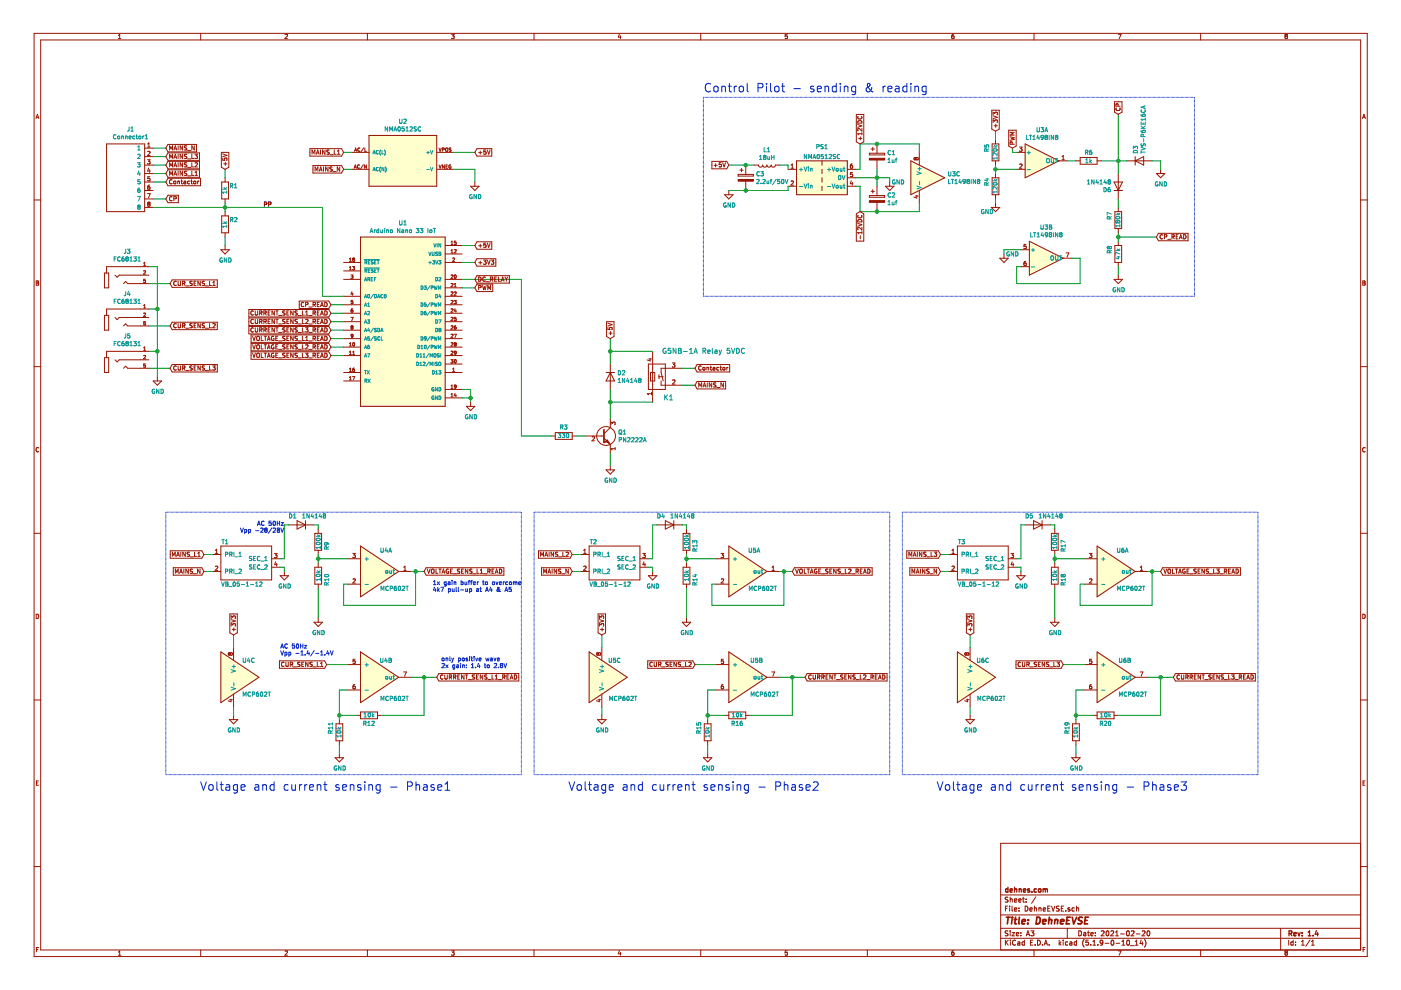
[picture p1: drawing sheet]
EESchema Schematic File Version 4
EELAYER 30 0
EELAYER END
$Descr A3 16535 11693
encoding utf-8
Sheet 1 1
Title "DehneEVSE"
Date "2021-02-20"
Rev "1.4"
Comp "dehnes.com"
Comment1 ""
Comment2 ""
Comment3 ""
Comment4 ""
$EndDescr
$Comp
L DehneEVSESymbols:IRM-05-5 U2
U 1 1
P 4750 1900
F 0 "U2" H 4750 2367 50  0000 C CNN
F 1 "NMA0512SC" H 4750 2276 50  0000 C CNN
F 2 "DehneEVSEFootPrints:CONV_IRM-05-5" H 4750 1900 50  0001 L BNN
F 3 "" H 4750 1900 50  0001 L BNN
F 4 "None" H 4750 1900 50  0001 L BNN "PRICE"
F 5 "MEAN WELL" H 4750 1900 50  0001 L BNN "MF"
F 6 "AC-DC Single output Encapsulated power supply; Output 5Vdc at 1.0A; PCB mount, miniature size" H 4750 1900 50  0001 L BNN "DESCRIPTION"
F 7 "DIP-4 Mean Well" H 4750 1900 50  0001 L BNN "PACKAGE"
F 8 "Unavailable" H 4750 1900 50  0001 L BNN "AVAILABILITY"
F 9 "IRM-05-5" H 4750 1900 50  0001 L BNN "MP"
	1    4750 1900
	1    0    0    -1  
$EndComp
$Comp
L power:GND #PWR0101
U 1 1
P 5600 2150
F 0 "#PWR0101" H 5600 1900 50  0001 C CNN
F 1 "GND" H 5605 1977 50  0000 C CNN
F 2 "" H 5600 2150 50  0001 C CNN
F 3 "" H 5600 2150 50  0001 C CNN
	1    5600 2150
	1    0    0    -1  
$EndComp
Wire Wire Line
	5350 2000 5600 2000
Wire Wire Line
	5600 2000 5600 2150
Wire Wire Line
	5450 2900 5600 2900
$Comp
L power:GND #PWR0102
U 1 1
P 5550 4750
F 0 "#PWR0102" H 5550 4500 50  0001 C CNN
F 1 "GND" H 5555 4577 50  0000 C CNN
F 2 "" H 5550 4750 50  0001 C CNN
F 3 "" H 5550 4750 50  0001 C CNN
	1    5550 4750
	1    0    0    -1  
$EndComp
Wire Wire Line
	5450 4700 5550 4700
Wire Wire Line
	5550 4700 5550 4750
Text GLabel 5600 1800 2    50   Input ~ 0
+5V
Wire Wire Line
	5600 1800 5350 1800
Text GLabel 5600 2900 2    50   Input ~ 0
+5V
Text GLabel 1950 2350 2    50   Input ~ 0
CP
$Comp
L Device:R R1
U 1 1
P 2650 2250
F 0 "R1" H 2550 2200 50  0000 C CNN
F 1 "1k" V 2650 2250 50  0000 C CNN
F 2 "Resistor_THT:R_Axial_DIN0207_L6.3mm_D2.5mm_P10.16mm_Horizontal" V 2580 2250 50  0001 C CNN
F 3 "~" H 2650 2250 50  0001 C CNN
	1    2650 2250
	-1   0    0    1   
$EndComp
$Comp
L Device:R R2
U 1 1
P 2650 2650
F 0 "R2" H 2600 2600 50  0000 R CNN
F 1 "1k" V 2650 2700 50  0000 R CNN
F 2 "Resistor_THT:R_Axial_DIN0207_L6.3mm_D2.5mm_P10.16mm_Horizontal" V 2580 2650 50  0001 C CNN
F 3 "~" H 2650 2650 50  0001 C CNN
	1    2650 2650
	-1   0    0    1   
$EndComp
$Comp
L power:GND #PWR0103
U 1 1
P 2650 2900
F 0 "#PWR0103" H 2650 2650 50  0001 C CNN
F 1 "GND" H 2655 2727 50  0000 C CNN
F 2 "" H 2650 2900 50  0001 C CNN
F 3 "" H 2650 2900 50  0001 C CNN
	1    2650 2900
	1    0    0    -1  
$EndComp
$Comp
L Transistor_BJT:PN2222A Q1
U 1 1
P 7100 5150
F 0 "Q1" H 7290 5196 50  0000 L CNN
F 1 "PN2222A" H 7290 5105 50  0000 L CNN
F 2 "Package_TO_SOT_THT:TO-92_Inline_Wide" H 7300 5075 50  0001 L CIN
F 3 "https://www.onsemi.com/pub/Collateral/PN2222-D.PDF" H 7100 5150 50  0001 L CNN
	1    7100 5150
	1    0    0    -1  
$EndComp
$Comp
L Device:R R3
U 1 1
P 6650 5150
F 0 "R3" V 6750 5150 50  0000 C CNN
F 1 "330" V 6650 5150 50  0000 C CNN
F 2 "Resistor_THT:R_Axial_DIN0207_L6.3mm_D2.5mm_P10.16mm_Horizontal" V 6580 5150 50  0001 C CNN
F 3 "~" H 6650 5150 50  0001 C CNN
	1    6650 5150
	0    -1   -1   0   
$EndComp
$Comp
L Device:D D2
U 1 1
P 7200 4450
F 0 "D2" V 7154 4530 50  0000 L CNN
F 1 "1N4148" V 7245 4530 50  0000 L CNN
F 2 "Diode_THT:D_DO-35_SOD27_P7.62mm_Horizontal" H 7200 4450 50  0001 C CNN
F 3 "~" H 7200 4450 50  0001 C CNN
	1    7200 4450
	0    1    1    0   
$EndComp
Text GLabel 7200 4000 1    50   Input ~ 0
+5V
Wire Wire Line
	6800 5150 6900 5150
Wire Wire Line
	7200 4150 7200 4300
Wire Wire Line
	7200 4150 7700 4150
Wire Wire Line
	7200 4600 7200 4750
Wire Wire Line
	7700 4750 7200 4750
Connection ~ 7200 4750
Wire Wire Line
	7200 4750 7200 4950
Text GLabel 5600 3300 2    50   Input ~ 0
DC_RELAY
$Comp
L Converter_DCDC:IA0512S PS1
U 1 1
P 9700 2100
F 0 "PS1" H 9700 2467 50  0000 C CNN
F 1 "NMA0512SC" H 9700 2350 50  0000 C CNN
F 2 "Converter_DCDC:Converter_DCDC_XP_POWER-IAxxxxS_THT" H 8650 1850 50  0001 L CNN
F 3 "https://www.xppower.com/pdfs/SF_IA.pdf" H 10750 1800 50  0001 L CNN
	1    9700 2100
	1    0    0    -1  
$EndComp
$Comp
L power:GND #PWR0105
U 1 1
P 8600 2250
F 0 "#PWR0105" H 8600 2000 50  0001 C CNN
F 1 "GND" H 8605 2077 50  0000 C CNN
F 2 "" H 8600 2250 50  0001 C CNN
F 3 "" H 8600 2250 50  0001 C CNN
	1    8600 2250
	1    0    0    -1  
$EndComp
Text GLabel 8600 1950 0    50   Input ~ 0
+5V
$Comp
L power:GND #PWR0106
U 1 1
P 10500 2150
F 0 "#PWR0106" H 10500 1900 50  0001 C CNN
F 1 "GND" H 10600 2150 50  0000 C CNN
F 2 "" H 10500 2150 50  0001 C CNN
F 3 "" H 10500 2150 50  0001 C CNN
	1    10500 2150
	1    0    0    -1  
$EndComp
$Comp
L DehneEVSESymbols:Relay_NO K1
U 1 1
P 7650 4500
F 0 "K1" V 7450 4800 60  0000 R CNN
F 1 "G5NB-1A Relay 5VDC" V 8000 5650 60  0000 R CNN
F 2 "DehneEVSEFootPrints:Omron-GSNB-1A" H 7650 4500 60  0001 C CNN
F 3 "" H 7650 4500 60  0000 C CNN
	1    7650 4500
	0    1    -1   0   
$EndComp
Wire Wire Line
	10100 2000 10150 2000
Wire Wire Line
	10150 2000 10150 1700
Wire Wire Line
	10100 2200 10150 2200
Wire Wire Line
	10150 2200 10150 2500
$Comp
L Device:R R4
U 1 1
P 11750 2200
F 0 "R4" V 11850 2150 50  0000 C CNN
F 1 "120k" V 11750 2200 50  0000 C CNN
F 2 "Resistor_THT:R_Axial_DIN0207_L6.3mm_D2.5mm_P10.16mm_Horizontal" V 11680 2200 50  0001 C CNN
F 3 "~" H 11750 2200 50  0001 C CNN
	1    11750 2200
	-1   0    0    1   
$EndComp
Text GLabel 11750 1550 1    50   Input ~ 0
+3V3
$Comp
L power:GND #PWR0107
U 1 1
P 11750 2400
F 0 "#PWR0107" H 11750 2150 50  0001 C CNN
F 1 "GND" H 11650 2300 50  0000 C CNN
F 2 "" H 11750 2400 50  0001 C CNN
F 3 "" H 11750 2400 50  0001 C CNN
	1    11750 2400
	1    0    0    -1  
$EndComp
Text GLabel 11950 1750 1    50   Input ~ 0
PWM
$Comp
L Device:R R6
U 1 1
P 12850 1900
F 0 "R6" V 12750 1900 50  0000 C CNN
F 1 "1k" V 12850 1900 50  0000 C CNN
F 2 "Resistor_THT:R_Axial_DIN0207_L6.3mm_D2.5mm_P10.16mm_Horizontal" V 12780 1900 50  0001 C CNN
F 3 "~" H 12850 1900 50  0001 C CNN
	1    12850 1900
	0    1    1    0   
$EndComp
$Comp
L Device:D D3
U 1 1
P 13450 1900
F 0 "D3" V 13404 1980 50  0000 L CNN
F 1 "TVS-P6KE16CA" V 13495 1980 50  0000 L CNN
F 2 "Diode_THT:D_DO-15_P12.70mm_Horizontal" H 13450 1900 50  0001 C CNN
F 3 "~" H 13450 1900 50  0001 C CNN
	1    13450 1900
	1    0    0    -1  
$EndComp
$Comp
L power:GND #PWR0108
U 1 1
P 13700 2000
F 0 "#PWR0108" H 13700 1750 50  0001 C CNN
F 1 "GND" H 13705 1827 50  0000 C CNN
F 2 "" H 13700 2000 50  0001 C CNN
F 3 "" H 13700 2000 50  0001 C CNN
	1    13700 2000
	1    0    0    -1  
$EndComp
Text GLabel 13200 1350 1    50   Input ~ 0
CP
Wire Wire Line
	13600 1900 13700 1900
Wire Wire Line
	13700 1900 13700 2000
Wire Wire Line
	12600 1900 12700 1900
$Comp
L Device:R R7
U 1 1
P 13200 2600
F 0 "R7" V 13300 2550 50  0000 C CNN
F 1 "180k" V 13200 2600 50  0000 C CNN
F 2 "Resistor_THT:R_Axial_DIN0207_L6.3mm_D2.5mm_P10.16mm_Horizontal" V 13130 2600 50  0001 C CNN
F 3 "~" H 13200 2600 50  0001 C CNN
	1    13200 2600
	-1   0    0    1   
$EndComp
$Comp
L Device:R R8
U 1 1
P 13200 3000
F 0 "R8" V 13300 2950 50  0000 C CNN
F 1 "47k" V 13200 3000 50  0000 C CNN
F 2 "Resistor_THT:R_Axial_DIN0207_L6.3mm_D2.5mm_P10.16mm_Horizontal" V 13130 3000 50  0001 C CNN
F 3 "~" H 13200 3000 50  0001 C CNN
	1    13200 3000
	-1   0    0    1   
$EndComp
$Comp
L power:GND #PWR0109
U 1 1
P 13200 3250
F 0 "#PWR0109" H 13200 3000 50  0001 C CNN
F 1 "GND" H 13205 3077 50  0000 C CNN
F 2 "" H 13200 3250 50  0001 C CNN
F 3 "" H 13200 3250 50  0001 C CNN
	1    13200 3250
	1    0    0    -1  
$EndComp
Wire Wire Line
	13200 3250 13200 3150
Wire Wire Line
	13200 2750 13200 2800
Connection ~ 13200 2800
Wire Wire Line
	13200 2800 13200 2850
Text GLabel 13650 2800 2    50   Input ~ 0
CP_READ
Text GLabel 5600 3400 2    50   Input ~ 0
PWM
Wire Wire Line
	5600 3400 5450 3400
Text GLabel 3900 3600 0    50   Input ~ 0
CP_READ
Text GLabel 3900 3700 0    50   Input ~ 0
CURRENT_SENS_L1_READ
Text GLabel 3900 3800 0    50   Input ~ 0
CURRENT_SENS_L2_READ
Text GLabel 3900 3900 0    50   Input ~ 0
CURRENT_SENS_L3_READ
Text GLabel 1950 2050 2    50   Input ~ 0
MAINS_L1
Wire Wire Line
	1950 1750 1800 1750
Text GLabel 1950 1950 2    50   Input ~ 0
MAINS_L2
Text GLabel 1950 1850 2    50   Input ~ 0
MAINS_L3
Text GLabel 1950 1750 2    50   Input ~ 0
MAINS_N
Wire Wire Line
	1950 1950 1800 1950
Text GLabel 4050 1800 0    50   Input ~ 0
MAINS_L1
Wire Wire Line
	4050 1800 4150 1800
Text GLabel 4050 2000 0    50   Input ~ 0
MAINS_N
Wire Wire Line
	4050 2000 4150 2000
Text GLabel 8200 4550 2    50   Input ~ 0
MAINS_N
Wire Wire Line
	8200 4350 8050 4350
Text GLabel 8200 4350 2    50   Input ~ 0
Contactor
Wire Wire Line
	8200 4550 8050 4550
Text GLabel 1950 2150 2    50   Input ~ 0
Contactor
Wire Wire Line
	1950 2150 1800 2150
Wire Wire Line
	1950 2350 1800 2350
Text GLabel 3900 4000 0    50   Input ~ 0
VOLTAGE_SENS_L1_READ
Text GLabel 3900 4100 0    50   Input ~ 0
VOLTAGE_SENS_L2_READ
Text GLabel 3900 4200 0    50   Input ~ 0
VOLTAGE_SENS_L3_READ
$Comp
L DehneEVSESymbols:FC68131 J3
U 1 1
P 1450 3150
F 0 "J3" H 1494 3331 50  0000 C CNN
F 1 "FC68131" H 1494 3240 50  0000 C CNN
F 2 "DehneEVSEFootPrints:CLIFF_FC68131" H 1450 3150 50  0001 L BNN
F 3 "" H 1450 3150 50  0001 L BNN
F 4 "6.00 mm" H 1450 3150 50  0001 L BNN "MAXIMUM_PACKAGE_HEIGHT"
F 5 "Cliff" H 1450 3150 50  0001 L BNN "MANUFACTURER"
F 6 "5" H 1450 3150 50  0001 L BNN "PARTREV"
F 7 "Manufacturer Recommendations" H 1450 3150 50  0001 L BNN "STANDARD"
	1    1450 3150
	1    0    0    -1  
$EndComp
$Comp
L DehneEVSESymbols:FC68131 J4
U 1 1
P 1450 3650
F 0 "J4" H 1494 3831 50  0000 C CNN
F 1 "FC68131" H 1494 3740 50  0000 C CNN
F 2 "DehneEVSEFootPrints:CLIFF_FC68131" H 1450 3650 50  0001 L BNN
F 3 "" H 1450 3650 50  0001 L BNN
F 4 "6.00 mm" H 1450 3650 50  0001 L BNN "MAXIMUM_PACKAGE_HEIGHT"
F 5 "Cliff" H 1450 3650 50  0001 L BNN "MANUFACTURER"
F 6 "5" H 1450 3650 50  0001 L BNN "PARTREV"
F 7 "Manufacturer Recommendations" H 1450 3650 50  0001 L BNN "STANDARD"
	1    1450 3650
	1    0    0    -1  
$EndComp
$Comp
L DehneEVSESymbols:FC68131 J5
U 1 1
P 1450 4150
F 0 "J5" H 1494 4331 50  0000 C CNN
F 1 "FC68131" H 1494 4240 50  0000 C CNN
F 2 "DehneEVSEFootPrints:CLIFF_FC68131" H 1450 4150 50  0001 L BNN
F 3 "" H 1450 4150 50  0001 L BNN
F 4 "6.00 mm" H 1450 4150 50  0001 L BNN "MAXIMUM_PACKAGE_HEIGHT"
F 5 "Cliff" H 1450 4150 50  0001 L BNN "MANUFACTURER"
F 6 "5" H 1450 4150 50  0001 L BNN "PARTREV"
F 7 "Manufacturer Recommendations" H 1450 4150 50  0001 L BNN "STANDARD"
	1    1450 4150
	1    0    0    -1  
$EndComp
$Comp
L power:GND #PWR0126
U 1 1
P 1850 4450
F 0 "#PWR0126" H 1850 4200 50  0001 C CNN
F 1 "GND" H 1855 4277 50  0000 C CNN
F 2 "" H 1850 4450 50  0001 C CNN
F 3 "" H 1850 4450 50  0001 C CNN
	1    1850 4450
	1    0    0    -1  
$EndComp
Wire Wire Line
	1750 4150 1850 4150
Wire Wire Line
	1850 4150 1850 4450
Wire Wire Line
	1750 3650 1850 3650
Wire Wire Line
	1850 3650 1850 4150
Connection ~ 1850 4150
Wire Wire Line
	1750 3150 1850 3150
Wire Wire Line
	1850 3150 1850 3650
Connection ~ 1850 3650
Text GLabel 2000 4350 2    50   Input ~ 0
CUR_SENS_L3
Wire Wire Line
	2000 4350 1750 4350
Text GLabel 2000 3850 2    50   Input ~ 0
CUR_SENS_L2
Text GLabel 2000 3350 2    50   Input ~ 0
CUR_SENS_L1
Wire Wire Line
	2000 3350 1750 3350
Wire Wire Line
	1750 3850 2000 3850
Wire Notes Line
	14100 3500 14100 1150
Text Notes 8300 1100 0    100  ~ 0
Control Pilot - sending & reading
$Comp
L Device:CP C1
U 1 1
P 10350 1850
F 0 "C1" H 10468 1896 50  0000 L CNN
F 1 "1uf" H 10468 1805 50  0000 L CNN
F 2 "Capacitor_THT:CP_Radial_D5.0mm_P2.50mm" H 10388 1700 50  0001 C CNN
F 3 "~" H 10350 1850 50  0001 C CNN
	1    10350 1850
	1    0    0    -1  
$EndComp
Wire Wire Line
	10150 1700 10350 1700
$Comp
L Device:CP C2
U 1 1
P 10350 2350
F 0 "C2" H 10468 2396 50  0000 L CNN
F 1 "1uf" H 10468 2305 50  0000 L CNN
F 2 "Capacitor_THT:CP_Radial_D5.0mm_P2.50mm" H 10388 2200 50  0001 C CNN
F 3 "~" H 10350 2350 50  0001 C CNN
	1    10350 2350
	1    0    0    -1  
$EndComp
Wire Wire Line
	10150 2500 10350 2500
$Comp
L Device:L L1
U 1 1
P 9050 1950
F 0 "L1" V 8869 1950 50  0000 C CNN
F 1 "18uH" V 8960 1950 50  0000 C CNN
F 2 "Inductor_THT:L_Radial_D8.7mm_P5.00mm_Fastron_07HCP" H 9050 1950 50  0001 C CNN
F 3 "~" H 9050 1950 50  0001 C CNN
	1    9050 1950
	0    1    1    0   
$EndComp
$Comp
L Device:CP C3
U 1 1
P 8800 2100
F 0 "C3" H 8918 2146 50  0000 L CNN
F 1 "2.2uf/50V" H 8918 2055 50  0000 L CNN
F 2 "Capacitor_THT:CP_Radial_D5.0mm_P2.50mm" H 8838 1950 50  0001 C CNN
F 3 "~" H 8800 2100 50  0001 C CNN
	1    8800 2100
	1    0    0    -1  
$EndComp
Wire Wire Line
	9300 1950 9300 2000
Wire Wire Line
	8600 1950 8800 1950
Connection ~ 8800 1950
Wire Wire Line
	8800 1950 8900 1950
Wire Wire Line
	9200 1950 9300 1950
Wire Wire Line
	8600 2250 8800 2250
Wire Wire Line
	8800 2250 9300 2250
Wire Wire Line
	9300 2250 9300 2200
Connection ~ 8800 2250
$Comp
L DehneEVSESymbols:ABX00027 U1
U 1 1
P 4750 3800
F 0 "U1" H 4750 4967 50  0000 C CNN
F 1 "Arduino Nano 33 IoT" H 4750 4876 50  0000 C CNN
F 2 "DehneEVSEFootPrints:Arduino_Nano_33_iot__SMT" H 2700 4650 50  0001 L BNN
F 3 "" H 4750 3800 50  0001 L BNN
F 4 "ATSAMD21G18A Arduino Nano 33 IoT SAM D ARM® Cortex®-M0+ MCU 32-Bit Embedded Evaluation Board" H 2650 2600 50  0001 L BNN "DESCRIPTION"
	1    4750 3800
	1    0    0    -1  
$EndComp
Wire Wire Line
	3900 3600 4050 3600
Wire Wire Line
	3900 3700 4050 3700
Wire Wire Line
	3900 3800 4050 3800
Wire Wire Line
	3900 3900 4050 3900
Wire Wire Line
	3900 4000 4050 4000
Wire Wire Line
	3900 4100 4050 4100
Wire Wire Line
	3900 4200 4050 4200
Wire Wire Line
	5450 4600 5550 4600
Wire Wire Line
	5550 4600 5550 4700
Connection ~ 5550 4700
Wire Notes Line
	8300 3500 8300 1150
Wire Notes Line
	8300 1150 14100 1150
Wire Notes Line
	8300 3500 14100 3500
Wire Wire Line
	10100 2100 10350 2100
Wire Wire Line
	10350 2000 10350 2100
Connection ~ 10350 2100
Wire Wire Line
	10350 2100 10350 2200
$Comp
L DehneEVSESymbols:Connector1 J1
U 1 1
P 1500 2100
F 0 "J1" H 1533 2675 50  0000 C CNN
F 1 "Connector1" H 1533 2584 50  0000 C CNN
F 2 "DehneEVSEFootPrints:conn_08x02_wago" H 2000 2150 50  0001 C CNN
F 3 "" H 2000 2150 50  0001 C CNN
	1    1500 2100
	1    0    0    -1  
$EndComp
Text GLabel 10150 1700 1    50   Input ~ 0
+12VDC
Text GLabel 10150 2500 3    50   Input ~ 0
-12VDC
Wire Wire Line
	12000 1800 11950 1800
Wire Wire Line
	11950 1800 11950 1750
Wire Wire Line
	12000 2000 11750 2000
Wire Wire Line
	11750 2000 11750 1950
Wire Wire Line
	11750 2000 11750 2050
Connection ~ 11750 2000
Wire Wire Line
	11750 2350 11750 2400
Wire Wire Line
	11750 1650 11750 1550
Wire Wire Line
	12650 3050 12750 3050
Wire Wire Line
	12750 3050 12750 3350
Wire Wire Line
	12750 3350 12000 3350
Wire Wire Line
	12000 3350 12000 3150
Wire Wire Line
	12000 3150 12050 3150
$Comp
L power:GND #PWR0111
U 1 1
P 11850 3000
F 0 "#PWR0111" H 11850 2750 50  0001 C CNN
F 1 "GND" H 11950 3000 50  0000 C CNN
F 2 "" H 11850 3000 50  0001 C CNN
F 3 "" H 11850 3000 50  0001 C CNN
	1    11850 3000
	1    0    0    -1  
$EndComp
Wire Wire Line
	12050 2950 11850 2950
Wire Wire Line
	11850 2950 11850 3000
Text GLabel 5600 3100 2    50   Input ~ 0
+3V3
Wire Wire Line
	5600 3100 5450 3100
Text GLabel 2650 2000 1    50   Input ~ 0
+5V
Wire Wire Line
	2650 2800 2650 2900
Wire Wire Line
	2650 2500 2650 2450
Wire Wire Line
	2650 2100 2650 2000
Connection ~ 2650 2450
Wire Wire Line
	2650 2450 2650 2400
Wire Wire Line
	3800 3500 4050 3500
Wire Wire Line
	7200 5350 7200 5500
$Comp
L power:GND #PWR0104
U 1 1
P 7200 5500
F 0 "#PWR0104" H 7200 5250 50  0001 C CNN
F 1 "GND" H 7205 5327 50  0000 C CNN
F 2 "" H 7200 5500 50  0001 C CNN
F 3 "" H 7200 5500 50  0001 C CNN
	1    7200 5500
	1    0    0    -1  
$EndComp
Wire Wire Line
	7200 4150 7200 4000
Connection ~ 7200 4150
Wire Wire Line
	6150 5150 6500 5150
Wire Wire Line
	5450 3300 6150 3300
Text Label 3100 2450 0    50   ~ 0
PP
Wire Wire Line
	1800 2450 2650 2450
Wire Wire Line
	3800 3500 3800 2450
Wire Wire Line
	3800 2450 2650 2450
Wire Wire Line
	6150 3300 6150 5150
Wire Wire Line
	1800 1850 1950 1850
Wire Wire Line
	1800 2050 1950 2050
$Comp
L Device:D D6
U 1 1
P 13200 2200
F 0 "D6" V 13154 2280 50  0000 L CNN
F 1 "1N4148" V 13245 2280 50  0000 L CNN
F 2 "Diode_THT:D_DO-35_SOD27_P7.62mm_Horizontal" H 13200 2200 50  0001 C CNN
F 3 "~" H 13200 2200 50  0001 C CNN
	1    13200 2200
	0    -1   -1   0   
$EndComp
Wire Wire Line
	13200 2800 13650 2800
Wire Wire Line
	13000 1900 13200 1900
Connection ~ 13200 1900
Wire Wire Line
	13200 1350 13200 1900
Wire Wire Line
	13200 1900 13300 1900
Wire Wire Line
	13200 1900 13200 2050
Wire Wire Line
	13200 2350 13200 2450
Wire Wire Line
	10350 2100 10500 2100
Wire Wire Line
	10500 2100 10500 2150
Wire Wire Line
	10350 1700 10850 1700
Wire Wire Line
	10850 1700 10850 1800
Connection ~ 10350 1700
Wire Wire Line
	10350 2500 10850 2500
Wire Wire Line
	10850 2500 10850 2400
Connection ~ 10350 2500
$Comp
L Device:R R5
U 1 1
P 11750 1800
F 0 "R5" V 11850 1750 50  0000 C CNN
F 1 "120k" V 11750 1800 50  0000 C CNN
F 2 "Resistor_THT:R_Axial_DIN0207_L6.3mm_D2.5mm_P10.16mm_Horizontal" V 11680 1800 50  0001 C CNN
F 3 "~" H 11750 1800 50  0001 C CNN
	1    11750 1800
	-1   0    0    1   
$EndComp
Text GLabel 3850 7850 0    50   Input ~ 0
CUR_SENS_L1
$Comp
L Device:R R11
U 1 1
P 4000 8650
F 0 "R11" V 4100 8600 50  0000 C CNN
F 1 "10k" V 4000 8650 50  0000 C CNN
F 2 "Resistor_THT:R_Axial_DIN0207_L6.3mm_D2.5mm_P10.16mm_Horizontal" V 3930 8650 50  0001 C CNN
F 3 "~" H 4000 8650 50  0001 C CNN
	1    4000 8650
	-1   0    0    1   
$EndComp
$Comp
L Device:R R12
U 1 1
P 4350 8450
F 0 "R12" V 4250 8450 50  0000 C CNN
F 1 "10k" V 4350 8450 50  0000 C CNN
F 2 "Resistor_THT:R_Axial_DIN0207_L6.3mm_D2.5mm_P10.16mm_Horizontal" V 4280 8450 50  0001 C CNN
F 3 "~" H 4350 8450 50  0001 C CNN
	1    4350 8450
	0    -1   -1   0   
$EndComp
Text GLabel 5150 8000 2    50   Input ~ 0
CURRENT_SENS_L1_READ
$Comp
L DehneEVSESymbols:MCP602T U4
U 2 1
P 4700 8000
F 0 "U4" H 4550 8200 50  0000 C CNN
F 1 "MCP602T" H 4650 7750 50  0000 C CNN
F 2 "Package_SO:SOIC-8_3.9x4.9mm_P1.27mm" H 4700 8000 50  0001 C CNN
F 3 "https://www.analog.com/media/en/technical-documentation/data-sheets/14989fg.pdf" H 4700 8000 50  0001 C CNN
	2    4700 8000
	1    0    0    -1  
$EndComp
$Comp
L DehneEVSESymbols:MCP602T U4
U 1 1
P 4700 6750
F 0 "U4" H 4550 7000 50  0000 C CNN
F 1 "MCP602T" H 4650 6550 50  0000 C CNN
F 2 "Package_SO:SOIC-8_3.9x4.9mm_P1.27mm" H 4700 6750 50  0001 C CNN
F 3 "https://www.analog.com/media/en/technical-documentation/data-sheets/14989fg.pdf" H 4700 6750 50  0001 C CNN
	1    4700 6750
	1    0    0    -1  
$EndComp
$Comp
L DehneEVSESymbols:MCP602T U4
U 3 1
P 3050 8000
F 0 "U4" H 2850 8200 50  0000 L CNN
F 1 "MCP602T" H 2850 7800 50  0000 L CNN
F 2 "Package_SO:SOIC-8_3.9x4.9mm_P1.27mm" H 3050 8000 50  0001 C CNN
F 3 "https://www.analog.com/media/en/technical-documentation/data-sheets/14989fg.pdf" H 3050 8000 50  0001 C CNN
	3    3050 8000
	1    0    0    -1  
$EndComp
$Comp
L power:GND #PWR01
U 1 1
P 2750 8450
F 0 "#PWR01" H 2750 8200 50  0001 C CNN
F 1 "GND" H 2755 8277 50  0000 C CNN
F 2 "" H 2750 8450 50  0001 C CNN
F 3 "" H 2750 8450 50  0001 C CNN
	1    2750 8450
	1    0    0    -1  
$EndComp
Wire Wire Line
	2750 8350 2750 8450
Text GLabel 2750 7500 1    50   Input ~ 0
+3V3
Text GLabel 2400 6750 0    50   Input ~ 0
MAINS_N
Text GLabel 2400 6550 0    50   Input ~ 0
MAINS_L1
$Comp
L DehneEVSESymbols:VB_05-1-12 T1
U 1 1
P 2900 6650
F 0 "T1" H 2650 6900 50  0000 C CNN
F 1 "VB_05-1-12" H 2850 6400 50  0000 C CNN
F 2 "DehneEVSEFootPrints:VB_05-1-12" H 2800 6650 50  0001 C CNN
F 3 "" H 2800 6650 50  0001 C CNN
	1    2900 6650
	1    0    0    -1  
$EndComp
Wire Wire Line
	2500 6550 2400 6550
Wire Wire Line
	2400 6750 2500 6750
$Comp
L Device:D D1
U 1 1
P 3550 6200
F 0 "D1" H 3600 6100 50  0000 L CNN
F 1 "1N4148" H 3250 6100 50  0000 L CNN
F 2 "Diode_THT:D_DO-35_SOD27_P7.62mm_Horizontal" H 3550 6200 50  0001 C CNN
F 3 "~" H 3550 6200 50  0001 C CNN
	1    3550 6200
	-1   0    0    1   
$EndComp
$Comp
L power:GND #PWR02
U 1 1
P 3350 6750
F 0 "#PWR02" H 3350 6500 50  0001 C CNN
F 1 "GND" H 3355 6577 50  0000 C CNN
F 2 "" H 3350 6750 50  0001 C CNN
F 3 "" H 3350 6750 50  0001 C CNN
	1    3350 6750
	1    0    0    -1  
$EndComp
Wire Wire Line
	3300 6700 3350 6700
Wire Wire Line
	3350 6700 3350 6750
$Comp
L Device:R R9
U 1 1
P 3750 6400
F 0 "R9" V 3850 6350 50  0000 C CNN
F 1 "100k" V 3750 6400 50  0000 C CNN
F 2 "Resistor_THT:R_Axial_DIN0207_L6.3mm_D2.5mm_P10.16mm_Horizontal" V 3680 6400 50  0001 C CNN
F 3 "~" H 3750 6400 50  0001 C CNN
	1    3750 6400
	1    0    0    -1  
$EndComp
$Comp
L Device:R R10
U 1 1
P 3750 6800
F 0 "R10" V 3850 6750 50  0000 C CNN
F 1 "10k" V 3750 6800 50  0000 C CNN
F 2 "Resistor_THT:R_Axial_DIN0207_L6.3mm_D2.5mm_P10.16mm_Horizontal" V 3680 6800 50  0001 C CNN
F 3 "~" H 3750 6800 50  0001 C CNN
	1    3750 6800
	1    0    0    -1  
$EndComp
$Comp
L power:GND #PWR03
U 1 1
P 3750 7300
F 0 "#PWR03" H 3750 7050 50  0001 C CNN
F 1 "GND" H 3755 7127 50  0000 C CNN
F 2 "" H 3750 7300 50  0001 C CNN
F 3 "" H 3750 7300 50  0001 C CNN
	1    3750 7300
	1    0    0    -1  
$EndComp
Wire Wire Line
	3700 6200 3750 6200
Wire Wire Line
	3750 6200 3750 6250
Wire Wire Line
	3750 6550 3750 6600
Wire Wire Line
	4100 6900 4050 6900
Wire Wire Line
	3750 6600 4100 6600
Connection ~ 3750 6600
Wire Wire Line
	3750 6600 3750 6650
Text GLabel 5000 6750 2    50   Input ~ 0
VOLTAGE_SENS_L1_READ
Wire Wire Line
	5000 6750 4900 6750
Wire Wire Line
	4050 6900 4050 7150
Wire Wire Line
	4900 6750 4900 7150
Wire Wire Line
	4900 7150 4050 7150
Connection ~ 4900 6750
Wire Wire Line
	4900 6750 4850 6750
Wire Wire Line
	3750 6950 3750 7300
Wire Wire Line
	3850 7850 4100 7850
Wire Wire Line
	4100 8150 4000 8150
Wire Wire Line
	4000 8150 4000 8450
Wire Wire Line
	4000 8450 4200 8450
Connection ~ 4000 8450
Wire Wire Line
	4000 8450 4000 8500
Wire Wire Line
	4500 8450 5000 8450
Wire Wire Line
	5000 8450 5000 8000
Wire Wire Line
	4850 8000 5000 8000
Wire Wire Line
	5150 8000 5000 8000
Connection ~ 5000 8000
Wire Wire Line
	3300 6600 3350 6600
Wire Wire Line
	3350 6600 3350 6200
Wire Wire Line
	3400 6200 3350 6200
$Comp
L power:GND #PWR04
U 1 1
P 4000 8900
F 0 "#PWR04" H 4000 8650 50  0001 C CNN
F 1 "GND" H 4005 8727 50  0000 C CNN
F 2 "" H 4000 8900 50  0001 C CNN
F 3 "" H 4000 8900 50  0001 C CNN
	1    4000 8900
	1    0    0    -1  
$EndComp
Wire Wire Line
	4000 8800 4000 8900
Wire Notes Line
	1950 6050 6150 6050
Wire Notes Line
	6150 6050 6150 9150
Wire Notes Line
	6150 9150 1950 9150
Wire Notes Line
	1950 9150 1950 6050
Text Notes 2350 9350 0    100  ~ 0
Voltage and current sensing - Phase1
Wire Wire Line
	2750 7650 2750 7500
$Comp
L DehneEVSESymbols:LT1498IN8 U3
U 1 1
P 12300 1900
F 0 "U3" H 12300 2267 50  0000 C CNN
F 1 "LT1498IN8" H 12300 2176 50  0000 C CNN
F 2 "Package_DIP:DIP-8_W7.62mm" H 12300 1900 50  0001 C CNN
F 3 "https://www.analog.com/media/en/technical-documentation/data-sheets/14989fg.pdf" H 12300 1900 50  0001 C CNN
	1    12300 1900
	1    0    0    -1  
$EndComp
$Comp
L DehneEVSESymbols:LT1498IN8 U3
U 2 1
P 12350 3050
F 0 "U3" H 12350 3417 50  0000 C CNN
F 1 "LT1498IN8" H 12350 3326 50  0000 C CNN
F 2 "Package_DIP:DIP-8_W7.62mm" H 12350 3050 50  0001 C CNN
F 3 "https://www.analog.com/media/en/technical-documentation/data-sheets/14989fg.pdf" H 12350 3050 50  0001 C CNN
	2    12350 3050
	1    0    0    -1  
$EndComp
$Comp
L DehneEVSESymbols:LT1498IN8 U3
U 3 1
P 10950 2100
F 0 "U3" H 11180 2146 50  0000 L CNN
F 1 "LT1498IN8" H 11180 2055 50  0000 L CNN
F 2 "Package_DIP:DIP-8_W7.62mm" H 10950 2100 50  0001 C CNN
F 3 "https://www.analog.com/media/en/technical-documentation/data-sheets/14989fg.pdf" H 10950 2100 50  0001 C CNN
	3    10950 2100
	1    0    0    -1  
$EndComp
Text GLabel 8200 7850 0    50   Input ~ 0
CUR_SENS_L2
$Comp
L Device:R R15
U 1 1
P 8350 8650
F 0 "R15" V 8450 8600 50  0000 C CNN
F 1 "10k" V 8350 8650 50  0000 C CNN
F 2 "Resistor_THT:R_Axial_DIN0207_L6.3mm_D2.5mm_P10.16mm_Horizontal" V 8280 8650 50  0001 C CNN
F 3 "~" H 8350 8650 50  0001 C CNN
	1    8350 8650
	-1   0    0    1   
$EndComp
$Comp
L Device:R R16
U 1 1
P 8700 8450
F 0 "R16" V 8600 8450 50  0000 C CNN
F 1 "10k" V 8700 8450 50  0000 C CNN
F 2 "Resistor_THT:R_Axial_DIN0207_L6.3mm_D2.5mm_P10.16mm_Horizontal" V 8630 8450 50  0001 C CNN
F 3 "~" H 8700 8450 50  0001 C CNN
	1    8700 8450
	0    -1   -1   0   
$EndComp
Text GLabel 9500 8000 2    50   Input ~ 0
CURRENT_SENS_L2_READ
$Comp
L DehneEVSESymbols:MCP602T U5
U 3 1
P 7400 8000
F 0 "U5" H 7250 8200 50  0000 C CNN
F 1 "MCP602T" H 7350 7750 50  0000 C CNN
F 2 "Package_SO:SOIC-8_3.9x4.9mm_P1.27mm" H 7400 8000 50  0001 C CNN
F 3 "https://www.analog.com/media/en/technical-documentation/data-sheets/14989fg.pdf" H 7400 8000 50  0001 C CNN
	3    7400 8000
	1    0    0    -1  
$EndComp
$Comp
L DehneEVSESymbols:MCP602T U5
U 1 1
P 9050 6750
F 0 "U5" H 8900 7000 50  0000 C CNN
F 1 "MCP602T" H 9000 6550 50  0000 C CNN
F 2 "Package_SO:SOIC-8_3.9x4.9mm_P1.27mm" H 9050 6750 50  0001 C CNN
F 3 "https://www.analog.com/media/en/technical-documentation/data-sheets/14989fg.pdf" H 9050 6750 50  0001 C CNN
	1    9050 6750
	1    0    0    -1  
$EndComp
$Comp
L DehneEVSESymbols:MCP602T U5
U 2 1
P 9050 8000
F 0 "U5" H 8850 8200 50  0000 L CNN
F 1 "MCP602T" H 8850 7800 50  0000 L CNN
F 2 "Package_SO:SOIC-8_3.9x4.9mm_P1.27mm" H 9050 8000 50  0001 C CNN
F 3 "https://www.analog.com/media/en/technical-documentation/data-sheets/14989fg.pdf" H 9050 8000 50  0001 C CNN
	2    9050 8000
	1    0    0    -1  
$EndComp
$Comp
L power:GND #PWR06
U 1 1
P 7100 8450
F 0 "#PWR06" H 7100 8200 50  0001 C CNN
F 1 "GND" H 7105 8277 50  0000 C CNN
F 2 "" H 7100 8450 50  0001 C CNN
F 3 "" H 7100 8450 50  0001 C CNN
	1    7100 8450
	1    0    0    -1  
$EndComp
Wire Wire Line
	7100 8350 7100 8450
Text GLabel 7100 7500 1    50   Input ~ 0
+3V3
Text GLabel 6750 6750 0    50   Input ~ 0
MAINS_N
Text GLabel 6750 6550 0    50   Input ~ 0
MAINS_L2
$Comp
L DehneEVSESymbols:VB_05-1-12 T2
U 1 1
P 7250 6650
F 0 "T2" H 7000 6900 50  0000 C CNN
F 1 "VB_05-1-12" H 7200 6400 50  0000 C CNN
F 2 "DehneEVSEFootPrints:VB_05-1-12" H 7150 6650 50  0001 C CNN
F 3 "" H 7150 6650 50  0001 C CNN
	1    7250 6650
	1    0    0    -1  
$EndComp
Wire Wire Line
	6850 6550 6750 6550
Wire Wire Line
	6750 6750 6850 6750
$Comp
L Device:D D4
U 1 1
P 7900 6200
F 0 "D4" H 7950 6100 50  0000 L CNN
F 1 "1N4148" H 7600 6100 50  0000 L CNN
F 2 "Diode_THT:D_DO-35_SOD27_P7.62mm_Horizontal" H 7900 6200 50  0001 C CNN
F 3 "~" H 7900 6200 50  0001 C CNN
	1    7900 6200
	-1   0    0    1   
$EndComp
$Comp
L power:GND #PWR07
U 1 1
P 7700 6750
F 0 "#PWR07" H 7700 6500 50  0001 C CNN
F 1 "GND" H 7705 6577 50  0000 C CNN
F 2 "" H 7700 6750 50  0001 C CNN
F 3 "" H 7700 6750 50  0001 C CNN
	1    7700 6750
	1    0    0    -1  
$EndComp
Wire Wire Line
	7650 6700 7700 6700
Wire Wire Line
	7700 6700 7700 6750
$Comp
L Device:R R13
U 1 1
P 8100 6400
F 0 "R13" V 8200 6350 50  0000 C CNN
F 1 "100k" V 8100 6400 50  0000 C CNN
F 2 "Resistor_THT:R_Axial_DIN0207_L6.3mm_D2.5mm_P10.16mm_Horizontal" V 8030 6400 50  0001 C CNN
F 3 "~" H 8100 6400 50  0001 C CNN
	1    8100 6400
	1    0    0    -1  
$EndComp
$Comp
L Device:R R14
U 1 1
P 8100 6800
F 0 "R14" V 8200 6750 50  0000 C CNN
F 1 "10k" V 8100 6800 50  0000 C CNN
F 2 "Resistor_THT:R_Axial_DIN0207_L6.3mm_D2.5mm_P10.16mm_Horizontal" V 8030 6800 50  0001 C CNN
F 3 "~" H 8100 6800 50  0001 C CNN
	1    8100 6800
	1    0    0    -1  
$EndComp
$Comp
L power:GND #PWR08
U 1 1
P 8100 7300
F 0 "#PWR08" H 8100 7050 50  0001 C CNN
F 1 "GND" H 8105 7127 50  0000 C CNN
F 2 "" H 8100 7300 50  0001 C CNN
F 3 "" H 8100 7300 50  0001 C CNN
	1    8100 7300
	1    0    0    -1  
$EndComp
Wire Wire Line
	8050 6200 8100 6200
Wire Wire Line
	8100 6200 8100 6250
Wire Wire Line
	8100 6550 8100 6600
Wire Wire Line
	8450 6900 8400 6900
Wire Wire Line
	8100 6600 8450 6600
Connection ~ 8100 6600
Wire Wire Line
	8100 6600 8100 6650
Text GLabel 9350 6750 2    50   Input ~ 0
VOLTAGE_SENS_L2_READ
Wire Wire Line
	9350 6750 9250 6750
Wire Wire Line
	8400 6900 8400 7150
Wire Wire Line
	9250 6750 9250 7150
Wire Wire Line
	9250 7150 8400 7150
Connection ~ 9250 6750
Wire Wire Line
	9250 6750 9200 6750
Wire Wire Line
	8100 6950 8100 7300
Wire Wire Line
	8200 7850 8450 7850
Wire Wire Line
	8450 8150 8350 8150
Wire Wire Line
	8350 8150 8350 8450
Wire Wire Line
	8350 8450 8550 8450
Connection ~ 8350 8450
Wire Wire Line
	8350 8450 8350 8500
Wire Wire Line
	8850 8450 9350 8450
Wire Wire Line
	9350 8450 9350 8000
Wire Wire Line
	9200 8000 9350 8000
Wire Wire Line
	9500 8000 9350 8000
Connection ~ 9350 8000
Wire Wire Line
	7650 6600 7700 6600
Wire Wire Line
	7700 6600 7700 6200
Wire Wire Line
	7750 6200 7700 6200
$Comp
L power:GND #PWR09
U 1 1
P 8350 8900
F 0 "#PWR09" H 8350 8650 50  0001 C CNN
F 1 "GND" H 8355 8727 50  0000 C CNN
F 2 "" H 8350 8900 50  0001 C CNN
F 3 "" H 8350 8900 50  0001 C CNN
	1    8350 8900
	1    0    0    -1  
$EndComp
Wire Wire Line
	8350 8800 8350 8900
Wire Notes Line
	6300 6050 10500 6050
Wire Notes Line
	10500 6050 10500 9150
Wire Notes Line
	10500 9150 6300 9150
Wire Notes Line
	6300 9150 6300 6050
Text Notes 6700 9350 0    100  ~ 0
Voltage and current sensing - Phase2
Wire Wire Line
	7100 7650 7100 7500
Text GLabel 12550 7850 0    50   Input ~ 0
CUR_SENS_L3
$Comp
L Device:R R19
U 1 1
P 12700 8650
F 0 "R19" V 12800 8600 50  0000 C CNN
F 1 "10k" V 12700 8650 50  0000 C CNN
F 2 "Resistor_THT:R_Axial_DIN0207_L6.3mm_D2.5mm_P10.16mm_Horizontal" V 12630 8650 50  0001 C CNN
F 3 "~" H 12700 8650 50  0001 C CNN
	1    12700 8650
	-1   0    0    1   
$EndComp
$Comp
L Device:R R20
U 1 1
P 13050 8450
F 0 "R20" V 12950 8450 50  0000 C CNN
F 1 "10k" V 13050 8450 50  0000 C CNN
F 2 "Resistor_THT:R_Axial_DIN0207_L6.3mm_D2.5mm_P10.16mm_Horizontal" V 12980 8450 50  0001 C CNN
F 3 "~" H 13050 8450 50  0001 C CNN
	1    13050 8450
	0    -1   -1   0   
$EndComp
Text GLabel 13850 8000 2    50   Input ~ 0
CURRENT_SENS_L3_READ
$Comp
L DehneEVSESymbols:MCP602T U6
U 3 1
P 11750 8000
F 0 "U6" H 11600 8200 50  0000 C CNN
F 1 "MCP602T" H 11700 7750 50  0000 C CNN
F 2 "Package_SO:SOIC-8_3.9x4.9mm_P1.27mm" H 11750 8000 50  0001 C CNN
F 3 "https://www.analog.com/media/en/technical-documentation/data-sheets/14989fg.pdf" H 11750 8000 50  0001 C CNN
	3    11750 8000
	1    0    0    -1  
$EndComp
$Comp
L DehneEVSESymbols:MCP602T U6
U 1 1
P 13400 6750
F 0 "U6" H 13250 7000 50  0000 C CNN
F 1 "MCP602T" H 13350 6550 50  0000 C CNN
F 2 "Package_SO:SOIC-8_3.9x4.9mm_P1.27mm" H 13400 6750 50  0001 C CNN
F 3 "https://www.analog.com/media/en/technical-documentation/data-sheets/14989fg.pdf" H 13400 6750 50  0001 C CNN
	1    13400 6750
	1    0    0    -1  
$EndComp
$Comp
L DehneEVSESymbols:MCP602T U6
U 2 1
P 13400 8000
F 0 "U6" H 13200 8200 50  0000 L CNN
F 1 "MCP602T" H 13200 7800 50  0000 L CNN
F 2 "Package_SO:SOIC-8_3.9x4.9mm_P1.27mm" H 13400 8000 50  0001 C CNN
F 3 "https://www.analog.com/media/en/technical-documentation/data-sheets/14989fg.pdf" H 13400 8000 50  0001 C CNN
	2    13400 8000
	1    0    0    -1  
$EndComp
$Comp
L power:GND #PWR011
U 1 1
P 11450 8450
F 0 "#PWR011" H 11450 8200 50  0001 C CNN
F 1 "GND" H 11455 8277 50  0000 C CNN
F 2 "" H 11450 8450 50  0001 C CNN
F 3 "" H 11450 8450 50  0001 C CNN
	1    11450 8450
	1    0    0    -1  
$EndComp
Wire Wire Line
	11450 8350 11450 8450
Text GLabel 11450 7500 1    50   Input ~ 0
+3V3
Text GLabel 11100 6750 0    50   Input ~ 0
MAINS_N
Text GLabel 11100 6550 0    50   Input ~ 0
MAINS_L3
$Comp
L DehneEVSESymbols:VB_05-1-12 T3
U 1 1
P 11600 6650
F 0 "T3" H 11350 6900 50  0000 C CNN
F 1 "VB_05-1-12" H 11550 6400 50  0000 C CNN
F 2 "DehneEVSEFootPrints:VB_05-1-12" H 11500 6650 50  0001 C CNN
F 3 "" H 11500 6650 50  0001 C CNN
	1    11600 6650
	1    0    0    -1  
$EndComp
Wire Wire Line
	11200 6550 11100 6550
Wire Wire Line
	11100 6750 11200 6750
$Comp
L Device:D D5
U 1 1
P 12250 6200
F 0 "D5" H 12300 6100 50  0000 L CNN
F 1 "1N4148" H 11950 6100 50  0000 L CNN
F 2 "Diode_THT:D_DO-35_SOD27_P7.62mm_Horizontal" H 12250 6200 50  0001 C CNN
F 3 "~" H 12250 6200 50  0001 C CNN
	1    12250 6200
	-1   0    0    1   
$EndComp
$Comp
L power:GND #PWR012
U 1 1
P 12050 6750
F 0 "#PWR012" H 12050 6500 50  0001 C CNN
F 1 "GND" H 12055 6577 50  0000 C CNN
F 2 "" H 12050 6750 50  0001 C CNN
F 3 "" H 12050 6750 50  0001 C CNN
	1    12050 6750
	1    0    0    -1  
$EndComp
Wire Wire Line
	12000 6700 12050 6700
Wire Wire Line
	12050 6700 12050 6750
$Comp
L Device:R R17
U 1 1
P 12450 6400
F 0 "R17" V 12550 6350 50  0000 C CNN
F 1 "100k" V 12450 6400 50  0000 C CNN
F 2 "Resistor_THT:R_Axial_DIN0207_L6.3mm_D2.5mm_P10.16mm_Horizontal" V 12380 6400 50  0001 C CNN
F 3 "~" H 12450 6400 50  0001 C CNN
	1    12450 6400
	1    0    0    -1  
$EndComp
$Comp
L Device:R R18
U 1 1
P 12450 6800
F 0 "R18" V 12550 6750 50  0000 C CNN
F 1 "10k" V 12450 6800 50  0000 C CNN
F 2 "Resistor_THT:R_Axial_DIN0207_L6.3mm_D2.5mm_P10.16mm_Horizontal" V 12380 6800 50  0001 C CNN
F 3 "~" H 12450 6800 50  0001 C CNN
	1    12450 6800
	1    0    0    -1  
$EndComp
$Comp
L power:GND #PWR013
U 1 1
P 12450 7300
F 0 "#PWR013" H 12450 7050 50  0001 C CNN
F 1 "GND" H 12455 7127 50  0000 C CNN
F 2 "" H 12450 7300 50  0001 C CNN
F 3 "" H 12450 7300 50  0001 C CNN
	1    12450 7300
	1    0    0    -1  
$EndComp
Wire Wire Line
	12400 6200 12450 6200
Wire Wire Line
	12450 6200 12450 6250
Wire Wire Line
	12450 6550 12450 6600
Wire Wire Line
	12800 6900 12750 6900
Wire Wire Line
	12450 6600 12800 6600
Connection ~ 12450 6600
Wire Wire Line
	12450 6600 12450 6650
Text GLabel 13700 6750 2    50   Input ~ 0
VOLTAGE_SENS_L3_READ
Wire Wire Line
	13700 6750 13600 6750
Wire Wire Line
	12750 6900 12750 7150
Wire Wire Line
	13600 6750 13600 7150
Wire Wire Line
	13600 7150 12750 7150
Connection ~ 13600 6750
Wire Wire Line
	13600 6750 13550 6750
Wire Wire Line
	12450 6950 12450 7300
Wire Wire Line
	12550 7850 12800 7850
Wire Wire Line
	12800 8150 12700 8150
Wire Wire Line
	12700 8150 12700 8450
Wire Wire Line
	12700 8450 12900 8450
Connection ~ 12700 8450
Wire Wire Line
	12700 8450 12700 8500
Wire Wire Line
	13200 8450 13700 8450
Wire Wire Line
	13700 8450 13700 8000
Wire Wire Line
	13550 8000 13700 8000
Wire Wire Line
	13850 8000 13700 8000
Connection ~ 13700 8000
Wire Wire Line
	12000 6600 12050 6600
Wire Wire Line
	12050 6600 12050 6200
Wire Wire Line
	12100 6200 12050 6200
$Comp
L power:GND #PWR014
U 1 1
P 12700 8900
F 0 "#PWR014" H 12700 8650 50  0001 C CNN
F 1 "GND" H 12705 8727 50  0000 C CNN
F 2 "" H 12700 8900 50  0001 C CNN
F 3 "" H 12700 8900 50  0001 C CNN
	1    12700 8900
	1    0    0    -1  
$EndComp
Wire Wire Line
	12700 8800 12700 8900
Wire Notes Line
	10650 6050 14850 6050
Wire Notes Line
	14850 6050 14850 9150
Wire Notes Line
	14850 9150 10650 9150
Wire Notes Line
	10650 9150 10650 6050
Text Notes 11050 9350 0    100  ~ 0
Voltage and current sensing - Phase3
Wire Wire Line
	11450 7650 11450 7500
Text Notes 3300 7750 0    50   ~ 0
AC 50Hz\nVpp -1.4/-1.4V
Text Notes 5200 7900 0    50   ~ 0
only positive wave\n2x gain: 1.4 to 2.8V
Text Notes 5100 7000 0    50   ~ 0
1x gain buffer to overcome\n4k7 pull-up at A4 & A5
Text Notes 3350 6300 2    50   ~ 0
AC 50Hz\nVpp -28/28V
$EndSCHEMATC
